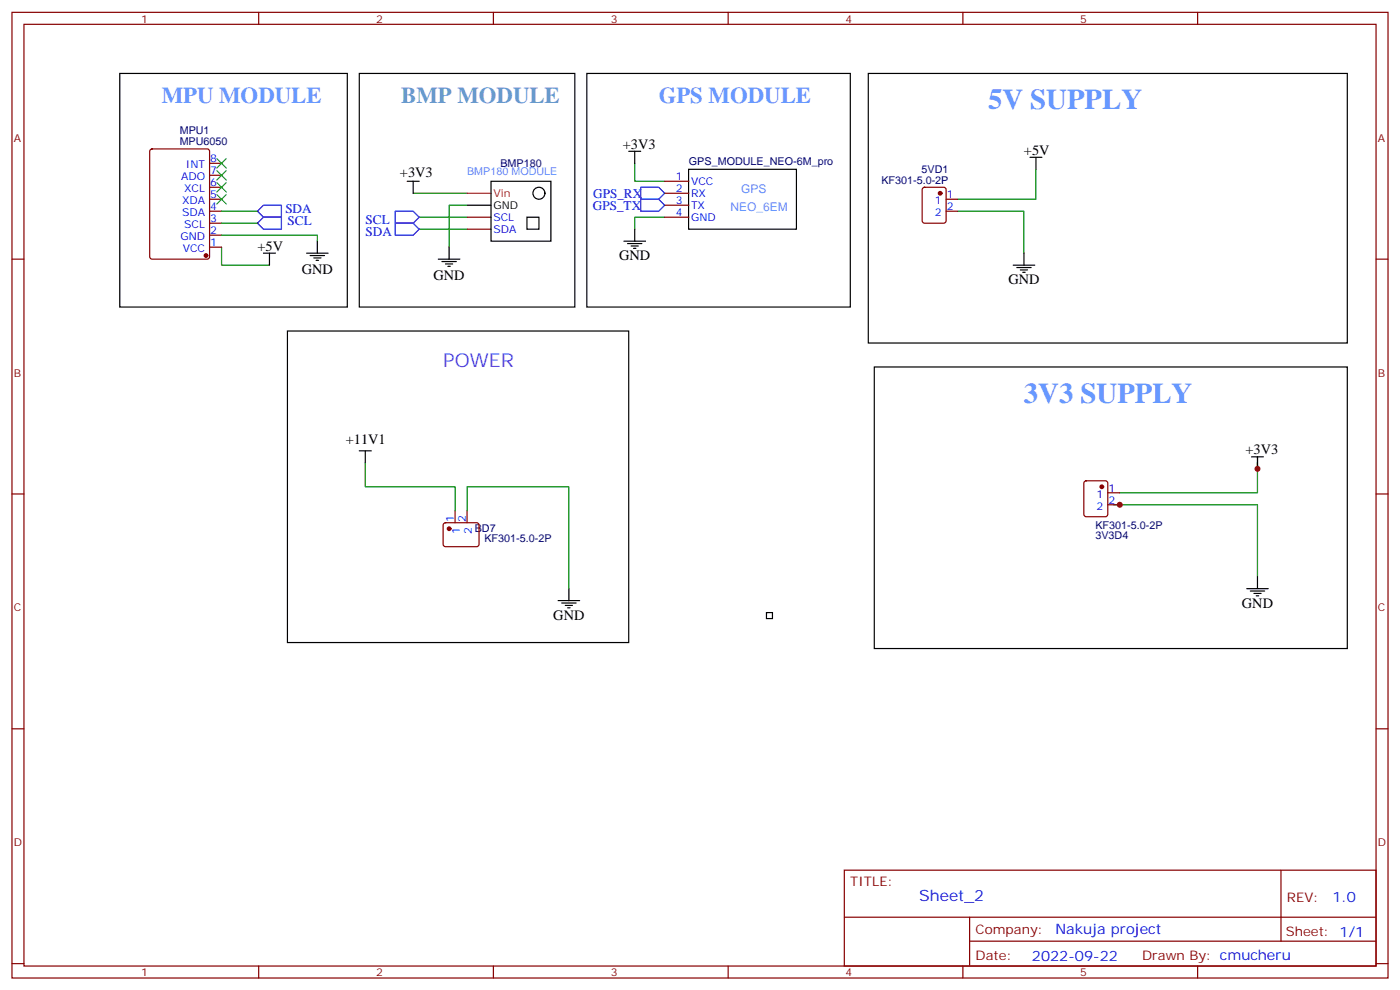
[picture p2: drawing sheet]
<svg xmlns="http://www.w3.org/2000/svg" width="412mm" height="292mm" viewBox="0 0 412 292" stroke-linecap="round" stroke-linejoin="round" font-family="sans-serif">
<g fill="none" stroke="#870000" stroke-width=".35">
<path d="M3.5 3.6h405.4v284.4h-405.4zM7.1 7.2h398.2v277.2h-398.2zM76.2 3.6v3.6M145.3 3.6v3.6M214.5 3.6v3.6M283.6 3.6v3.6M352.8 3.6v3.6M44.3 44.1l.5-.2h16.2l.7 .4v31.3l-.4 .7h-16.5l-.6-.5-.1-31.2zM61.7 48.1h3.6M61.7 51.6h3.6M61.7 55.1h3.6M61.7 58.7h3.6"/>
<path d="M195.8 56.9h7M195.8 53.4h7M271.9 55.3l.4-.2h5.7l.6 .5 .1 9.4-.5 .7h-5.9l-.6-.4-.1-9.5zM278.7 58.7h3.5M3.5 76.3h3.6M61.7 62.2h3.6M61.7 65.7h3.6M61.7 69.3h3.6M61.7 72.8h3.6M137.6 64h7M137.6 67.5h7M195.8 64h7"/>
<path d="M195.8 60.4h7M278.7 62.2h3.5M405.3 76.3h3.6M3.5 145.5h3.6M130.8 154.1l.4-.2 9.5 .1 .4 .6-.1 5.9-.6 .5-9.4-.1-.5-.6v-5.7zM134.1 150.4v3.5M137.6 150.4v3.5M319.5 141.8l.5-.2h5.6l.7 .4v9.4l-.4 .7-5.9 .1-.7-.5v-9.4zM326.3 145.1h3.5M326.3 148.6h3.5M405.3 145.5h3.6M3.5 214.6h3.6"/>
<path d="M405.3 214.6h3.6M248.7 256.2h156.6v28.2h-156.6zM377.3 256.2v20.9M248.7 270.1h156.5M285.6 277.1h119.6M285.6 270.1v14.1M3.5 283.7h3.6M76.2 284.4v3.6M145.3 284.4v3.6M214.5 284.4v3.6M283.6 284.4v3.6M352.8 284.4v3.6"/>
<path d="M405.3 283.7h3.6"/>
</g>
<g fill="none" stroke="#008700" stroke-width=".35">
<path d="M121.7 56.9h15.9M187 48.1v5.3h8.8M305.2 49.8v8.9h-23M65.3 72.8v5.3h14.1M65.3 69.3h28.2v1.7M65.3 65.7h10.5M65.3 62.2h10.5M123.5 64h14.1M123.5 67.5h14.1M137.6 60.4h-5.3v12.4M195.8 64h-8.8v3.5M282.2 62.2h19.4v12.3"/>
<path d="M107.6 136.3v7h26.5v7.1M370.4 138v7.1h-40.6M370.4 134.5v3.5v-1.7M137.6 150.4v-7.1h30v30M328.1 148.6h42.3v21.2"/>
</g>
<g fill="none" stroke="#000" stroke-width=".35">
<path d="M35.3 21.6h67v68.8h-67zM105.8 21.6h63.5v68.8h-63.5zM172.9 21.6h77.6v68.8h-77.6zM255.8 21.6h141.1v79.4h-141.1zM119.9 53.4h3.6M121.7 53.4v3.5M144.6 53.4h17.7v17.6h-17.7zM185.2 44.6h3.5M187 44.6v3.5M202.8 49.8h31.8v17.7h-31.8zM303.4 46.3h3.5M305.2 46.3v3.5"/>
<path d="M77.6 74.5h3.5M79.4 74.5v3.6M90.3 74.5h6.4M91.4 75.2h4.2M92.4 76h2.1M93.1 76.7h.7M93.5 71v3.5M129.1 76.3h6.4M130.2 77h4.2M131.2 77.7h2.1M131.9 78.4h.7M132.3 72.8v3.5"/>
<path d="M137.6 60.4h7M155.2 64h3.5v3.5h-3.5zM183.8 71h6.3M184.9 71.7h4.2M185.9 72.4h2.1M186.6 73.1h.7M187 67.5v3.5M298.4 78.1h6.4M299.5 78.8h4.2M300.6 79.5h2.1M301.6 74.5v3.6M84.7 97.5h100.5v91.7h-100.5z"/>
<path d="M301.3 80.2h.7M257.5 108.1h139.4v82.9h-139.4zM105.8 132.8h3.6M107.6 132.8v3.5M368.7 134.5h3.5M370.4 134.5v3.5M164.4 176.8h6.3M165.5 177.6h4.2M166.5 178.3h2.1M167.2 179h.7M167.6 173.3v3.5M367.2 173.3h6.4"/>
<path d="M368.3 174h4.2M369.4 174.7h2.1M370.1 175.4h.7M370.4 169.8v3.5M225.8 180.4h1.7v1.7h-1.7z"/>
<circle cx="158.7" cy="56.9" r="1.76"/>
</g>
<path d="M188.7 58.7h5.3l1.8 1.7-1.8 1.8h-5.3zM188.7 55.1h5.3l1.8 1.8-1.8 1.8h-5.3zM75.8 62.2l1.8-1.8h5.3v3.6h-5.3zM75.8 65.7l1.8-1.7h5.3v3.5h-5.3zM116.4 65.7h5.3l1.8 1.8-1.8 1.8h-5.3zM116.4 62.2h5.3l1.8 1.8-1.8 1.7h-5.3z" fill="none" stroke="#00f" stroke-width=".35"/>
<g fill="#870000" stroke="#870000" stroke-width=".35">
<circle cx="60.7" cy="75.2" r=".53"/>
<circle cx="276.9" cy="56.9" r=".53"/>
<circle cx="324.6" cy="143.3" r=".53"/>
<circle cx="132.3" cy="155.7" r=".53"/>
</g>
<path d="M63.9 57.3l2.8 2.8M63.9 53.7l2.8 2.9M63.9 50.2l2.8 2.8M63.9 46.7l2.8 2.8M66.7 57.3l-2.8 2.8M66.7 53.7l-2.8 2.9M66.7 50.2l-2.8 2.8M66.7 46.7l-2.8 2.8" fill="none" stroke="#3c3" stroke-width=".35"/>
<path d="M137.6 56.9h7" fill="none" stroke="#f00" stroke-width=".35"/>
<g fill="#c00">
<circle cx="329.8" cy="148.6" r=".88"/>
<circle cx="370.4" cy="138" r=".88"/>
</g>
<g font-size="8.5" fill="#69f">
<text x="291" y="32.2">5V SUPPLY</text>
<text x="301.6" y="118.6">3V3 SUPPLY</text>
</g>
<g font-size="6.7" fill="#69f">
<text x="47.6" y="30.4">MPU MODULE</text>
<text x="194" y="30.4">GPS MODULE</text>
</g>
<text font-size="6.7" fill="#69c" x="118.2" y="30.4">BMP MODULE</text>
<text font-size="5.6" fill="#63f" x="130.5" y="108.1">POWER</text>
<text font-size="4.6" fill="#00f" x="270.8" y="265.3">Sheet_2</text>
<g font-size="4.2">
<text x="183.4" y="43.9">+3V3</text>
<text x="301.6" y="45.6">+5V</text>
<text x="117.8" y="52.2">+3V3</text>
<text x="75.8" y="73.8">+5V</text>
<text x="182.4" y="76.7">GND</text>
<text x="88.9" y="80.5">GND</text>
<text x="127.7" y="82.3">GND</text>
<text x="297" y="83.7">GND</text>
<text x="101.8" y="130.7">+11V1</text>
<text x="366.9" y="133.8">+3V3</text>
<text x="365.8" y="179">GND</text>
<text x="163" y="182.5">GND</text>
</g>
<g font-size="4.2" fill="#00f">
<text x="392.5" y="265.5">1.0</text>
<text x="310.9" y="275">Nakuja project</text>
<text x="304" y="282.9">2022-09-22</text>
</g>
<g font-size="3.9" fill="#00f">
<text x="174.8" y="58.2">GPS_RX</text>
<text x="84.1" y="62.8">SDA</text>
<text x="107.7" y="65.8">SCL</text>
<text x="174.7" y="61.7">GPS_TX</text>
<text x="84.7" y="66.4">SCL</text>
<text x="107.7" y="69.4">SDA</text>
</g>
<g font-size="3.9" fill="#800">
<text x="250.5" y="260.8">TITLE:</text>
<text x="379.1" y="265.5">REV:</text>
<text x="287.4" y="275">Company:</text>
<text x="378.7" y="275.6">Sheet: 1/1</text>
<text x="287.4" y="282.7">Date:</text>
<text x="336.4" y="282.8">Drawn By: cmucheru</text>
</g>
<g font-size="3.5" fill="#69f">
<text x="218.4" y="56.9">GPS</text>
<text x="215.2" y="62.2">NEO_6EM</text>
</g>
<g font-size="3.2" fill="#800">
<text x="41.6" y="6.6">1</text>
<text x="110.8" y="6.6">2</text>
<text x="179.9" y="6.6">3</text>
<text x="249.1" y="6.6">4</text>
<text x="318.2" y="6.6">5</text>
<text x="4.1" y="41.7">A</text>
<text x="405.9" y="41.7">A</text>
<text x="4.1" y="110.9">B</text>
<text x="405.9" y="110.9">B</text>
<text x="4.1" y="180">C</text>
<text x="405.9" y="180">C</text>
<text x="4.1" y="249.2">D</text>
<text x="405.9" y="249.2">D</text>
<text x="41.6" y="287.4">1</text>
<text x="110.8" y="287.4">2</text>
<text x="179.9" y="287.4">3</text>
<text x="249.1" y="287.4">4</text>
<text x="318.2" y="287.4">5</text>
</g>
<g font-size="3.2" fill="#000080">
<text x="52.9" y="39.6">MPU1</text>
<text x="52.9" y="42.8">MPU6050</text>
<text x="147.4" y="49.1">BMP180</text>
<text x="202.9" y="48.7">GPS_MODULE_NEO-6M_pro</text>
<text x="271.4" y="50.9">5VD1</text>
<text x="259.6" y="54.1">KF301-5.0-2P</text>
<text x="322.7" y="155.7">KF301-5.0-2P</text>
<text x="139.9" y="156.5">BD7</text>
<text x="142.7" y="159.4">KF301-5.0-2P</text>
<text x="322.7" y="158.7">3V3D4</text>
</g>
<g font-size="3.2" fill="#00f">
<text x="61.9" y="47.7">8</text>
<text x="53.3" y="53">ADO</text>
<text x="54.8" y="49.5">INT</text>
<text x="61.9" y="51.3">7</text>
<text x="199.1" y="53">1</text>
<text x="54.3" y="56.6">XCL</text>
<text x="61.9" y="54.8">6</text>
<text x="61.9" y="58.3">5</text>
<text x="199.1" y="56.6">2</text>
<text x="203.6" y="58">RX</text>
<text x="203.6" y="54.4">VCC</text>
<text x="278.9" y="58.3">1</text>
<text x="53.6" y="60.1">XDA</text>
<text x="53.7" y="63.6">SDA</text>
<text x="61.9" y="61.8">4</text>
<text x="61.9" y="65.4">3</text>
<text x="145.3" y="65">SCL</text>
<text x="199.1" y="63.6">4</text>
<text x="199.1" y="60.1">3</text>
<text x="203.6" y="65">GND</text>
<text x="203.6" y="61.5">TX</text>
<text x="275.4" y="60.1">1</text>
<text x="275.4" y="63.6">2</text>
<text x="278.9" y="61.8">2</text>
<text x="53.1" y="70.7">GND</text>
<text x="54.3" y="67.1">SCL</text>
<text x="61.9" y="68.9">2</text>
<text x="145.3" y="68.5">SDA</text>
<text x="53.8" y="74.2">VCC</text>
<text x="61.9" y="72.4">1</text>
<text x="323" y="146.5">1</text>
<text x="326.5" y="144.7">1</text>
<text x="326.5" y="148.3">2</text>
<text x="133.7" y="153.7" transform="rotate(-90 133.7 153.7)">1</text>
<text x="137.2" y="153.7" transform="rotate(-90 137.2 153.7)">2</text>
<text x="323" y="150">2</text>
<text x="135.5" y="157.2" transform="rotate(-90 135.5 157.2)">1</text>
<text x="139" y="157.2" transform="rotate(-90 139 157.2)">2</text>
</g>
<text font-size="3.2" fill="#69f" x="137.6" y="51.6">BMP180 MODULE</text>
<text font-size="3.2" fill="#f00" x="145.3" y="58">Vin</text>
<text font-size="3.2" x="145.3" y="61.5">GND</text>
</svg>
